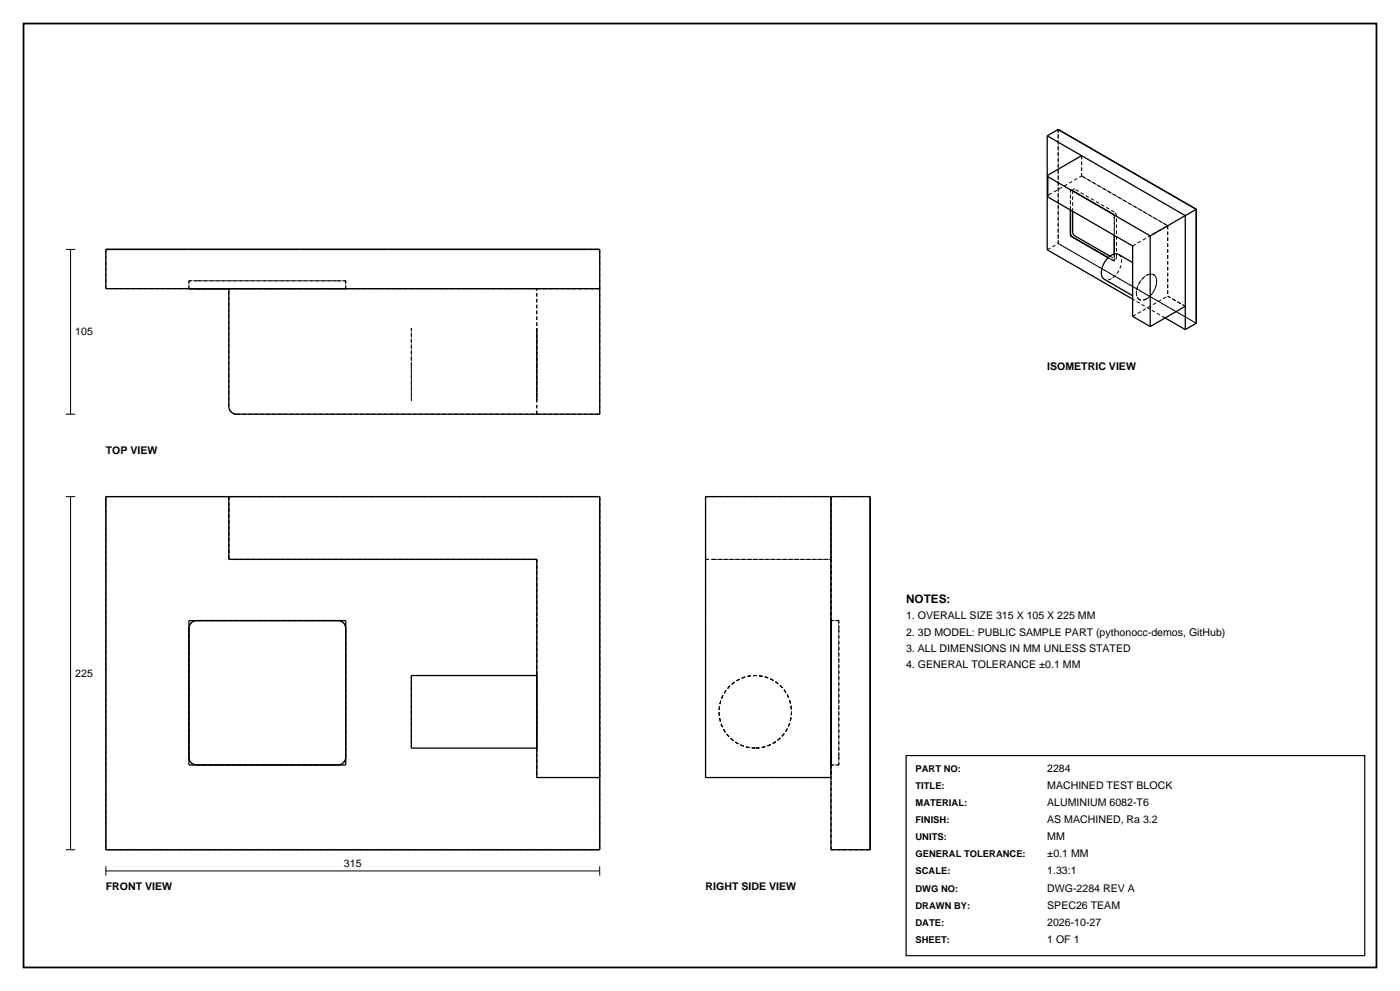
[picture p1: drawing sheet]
<svg xmlns="http://www.w3.org/2000/svg" width="420mm" height="297mm" viewBox="0 0 420 297" stroke-linecap="round" stroke-linejoin="round" font-family="sans-serif">
<path d="M7.1 7.1h405.8v282.8h-405.8z" fill="none" stroke="#000" stroke-width=".53"/>
<g fill="none" stroke="#000" stroke-width=".3" stroke-dasharray="1.1 .7" stroke-linecap="butt">
<path d="M317.5 38.8v34.2M314.3 58.8l.3-.4M314.6 58.4l9.9-5.7M321.1 57.5l.2-.4M321.1 56.7l13.2 7.6M321.3 57.1h.5M321.8 57.1l11.8 6.8M321.8 57.1v6.2M322 56.7l-.2 .4M322.5 56.7h-.5M324.5 46.7v6M324.5 52.7l25.8 14.9"/>
<path d="M31.7 74.8h148.2M179.9 74.8h-148.2M314.2 74.9l3.3-1.9M317.5 73v-34.2M317.5 73l41.4 23.9M321.1 62.9v-5.4M321.1 62.9v-6.2M333 76.8l1.3 .7M333.6 77.9l-1.1-.7M333.6 63.9l.5 .5 .2 .7M334.1 77.9h-.5M334.3 65.1v5.4"/>
<path d="M334.3 76.1v1.4M334.3 77.5l-.2 .4M334.3 63.6l-11.8-6.9M334.3 77.5l.4 .1M334.3 64.3v6.2M334.3 76.1v2.2M334.3 78.3l-1.8-1.1M334.7 77.6l.2-.5M334.9 77.1v-12.4M334.9 64.7l-.2-.7-.4-.4M335.6 76.3a3.7 3.7 0 0 1 .2 4.5l-.1 .2a6.4 6.4 0 0 1-2.3 2.5M339.8 73.7l10.5-6.1"/>
<path d="M350.3 67.6v21.1M350.3 67.6l-25.8-14.9M31.7 86.5v-11.7M56.7 86.5h2.3M56.7 86.5v-2.3M56.7 84.2v2.3M56.7 84.2h2.3M59 86.5h-2.3M59 86.5h42.4M59 84.2h42.4M59 84.2h-2.3M68.7 86.5h92.3"/>
<path d="M68.7 86.5h35M101.4 86.5h-32.7M101.4 86.5h2.3M101.4 84.2h-42.4M101.4 84.2h2.3M103.7 86.5h-2.3M103.7 84.2v2.3M103.7 86.5v-2.3M103.7 84.2h-2.3M103.7 86.5h-35M123.4 98.3v10.9M161 86.5h18.9"/>
<path d="M161 98.3v10.9M161 86.5h-92.3M179.9 86.5h-148.2M179.9 86.5v-11.7M179.9 86.5h-18.9M333.4 83.5l-1.1 .4-1-.2M339.8 94.8l10.5-6.1M341.8 89.8a3.8 3.8 0 0 1-.1-4.7 4.4 4.4 0 0 1 4.2-2.9l.2 .1M344 89.6l-1.2 .4-1-.2M344 89.6a1.91 1.91 0 0 1-2.4 .1 1.91 1.91 0 0 1-.7-2.2 6.3 6.3 0 0 1 4.1-5.3 2.1 2.1 0 0 1 1.9 3 6.8 6.8 0 0 1-2.9 4.4M346.1 82.3a3.7 3.7 0 0 1 .2 4.6l-.1 .2a6.4 6.4 0 0 1-2.2 2.5M349.5 95.3l-9.7-5.6"/>
<path d="M350.3 88.7l5.3 3.1M355.6 91.8l-5.3-3.1M358.9 96.9l-41.4-23.9M123.4 109.2v10.9M161 109.2v10.9M161 109.2v10.6v-21.2v10.6M68.7 121.8v-35.3M71 124.1h90M71 124.1l-.9-.1-.8-.5-.5-.8-.1-.9M123.4 120.1v-21.8M161 124.1v-37.6M161 120.1v-21.8"/>
<path d="M161 124.1h18.9M179.9 124.1v-37.6M31.7 148.8h148.2M31.7 148.8v105.9M68.7 148.8v18.8M68.7 148.8h111.2M179.9 148.8v105.9M179.9 148.8h-148.2M211.7 148.8v18.8M214 148.8h35.3M214 148.8h-2.3M249.3 148.8v18.8"/>
<path d="M249.3 148.8h11.8M261.1 148.8v105.9M68.7 167.6h92.3M161 167.6v65.4M161 167.6h-92.3M211.7 167.6h2.3M211.7 167.6h37.6M211.7 167.6v65.4M214 167.6h35.3M249.3 167.6v65.4M56.7 188.3v38.6M59 186l-.9 .2-.7 .5-.5 .7-.2 .9"/>
<path d="M101.4 186h-42.4M103.7 188.3l-.2-.9-.5-.7-.7-.5-.9-.2M249.3 188.3v-2.3M249.3 186v2.3M249.3 188.3v38.6M249.3 186h2.3M249.3 186v43.3M251.6 188.3v38.6M251.6 186h-2.3M251.6 188.3v-2.3M251.6 186v2.3M123.4 202.5v21.7"/>
<path d="M161 202.5v21.7M56.7 226.9l.2 .9 .5 .8 .7 .5 .9 .2M59 229.3h42.4M101.4 229.3l.9-.2 .7-.5 .5-.8 .2-.9M103.7 226.9v-38.6M161 233h18.9M161 224.2v-21.7M161 224.2v-21.7v21.7M179.9 233v-84.2M179.9 233h-18.9M211.7 233h37.6M226.6 224.2a10.9 10.9 0 0 1-9.7-15.8 10.9 10.9 0 0 1 18.5-1.5 10.9 10.9 0 0 1-7.1 17.2l-1.7 .1"/>
<path d="M249.3 229.3v-2.4M249.3 226.9v-38.6M249.3 226.9v2.4M249.3 229.3h2.3M249.3 229.3v-43.3M251.6 226.9v-38.6M251.6 229.3h-2.3M251.6 226.9v2.4M251.6 229.3v-2.4M31.7 254.7v-105.9M31.7 254.7h148.2M179.9 254.7h-148.2"/>
<path d="M179.9 254.7v-105.9M249.3 254.7v-105.9M249.3 254.7h11.8M261.1 254.7v-105.9"/>
</g>
<g fill="none" stroke="#000" stroke-width=".39">
<path d="M314.2 40.7l10.3 6M314.2 40.7v34.2l25.6 14.8M314.2 40.7l3.3-1.9 41.4 23.9M314.3 52.7l.3 .4 30.5 17.6M314.3 52.7v6.1l.2 .3 25.3 14.6v21.1l5.3 3.1M324.5 46.7l-9.9 5.7-.3 .3M324.5 46.7l31.1 17.9v27.2M31.7 74.8h148.2v49.3l-109.6-.1-1.2-.8-.4-1.3v-35.4h-37zM321.1 62.9v7.1l.4 .8 11 6.4-11.4-6.5zM321.8 63.3v6.3l.3 .8 10.9 6.4M334.3 70.5v5.6M339.8 78.7l-4.2-2.4a3.8 3.8 0 0 0-4.2 2.2 4.4 4.4 0 0 0-.3 5l8.7 5.1"/>
<path d="M345.1 70.7v27.2M358.9 62.7l-13.8 8M358.9 62.7v34.2l-3.3 1.9M56.7 86.5h12M59 86.5h9.7M68.7 86.5h111.2M349.5 95.3l6.1 3.5M355.6 91.8v7M355.6 91.8l-10.5 6.1M68.7 148.8h-37v105.9h148.2v-21.7M68.7 148.8h111.2v84.2M68.7 148.8v18.8h92.3v65.4h18.9"/>
<path d="M211.7 148.8h49.4v105.9h-11.8v-21.7h-37.6zM249.3 148.8v84.2M56.7 186h47v43.3h-47zM57.4 186.7l.7-.5 .9-.2h42.4l.9 .2 .7 .4 .5 .8 .2 .9v38.6l-.2 .9-.4 .7-.8 .6-.9 .2h-42.4l-.9-.2-.7-.5-.5-.8-.2-.9v-38.6l.2-.9zM161 202.5h-37.6v21.7h37.6"/>
</g>
<path d="M19.8 74.8h2.8M21.2 74.8v49.3M19.8 124.1h2.8M19.8 148.8h2.8M21.2 148.8v105.9M19.8 254.7h2.8M31.7 259.6v2.8M179.9 259.6v2.8M31.7 261h148.2" fill="none" stroke="#000" stroke-width=".3"/>
<path d="M271.8 226.4h137.6v60h-137.6z" fill="none" stroke="#000" stroke-width=".35"/>
<text font-size="3.5" x="271.8" y="180.6">NOTES:</text>
<g font-size="3.2">
<text x="22.6" y="100.5">105</text>
<text x="314.2" y="110.8">ISOMETRIC VIEW</text>
<text x="31.7" y="136.1">TOP VIEW</text>
<text x="271.8" y="185.5">1. OVERALL SIZE 315 X 105 X 225 MM</text>
<text x="271.8" y="190.5">2. 3D MODEL: PUBLIC SAMPLE PART (pythonocc-demos, GitHub)</text>
<text x="271.8" y="195.4">3. ALL DIMENSIONS IN MM UNLESS STATED</text>
<text x="22.6" y="202.8">225</text>
<text x="271.8" y="200.3">4. GENERAL TOLERANCE ±0.1 MM</text>
<text x="314.2" y="231.4">2284</text>
<text x="314.2" y="236.5">MACHINED TEST BLOCK</text>
<text x="314.2" y="241.6">ALUMINIUM 6082-T6</text>
<text x="314.2" y="246.7">AS MACHINED, Ra 3.2</text>
<text x="314.2" y="251.8">MM</text>
<text x="314.2" y="257">±0.1 MM</text>
<text x="103.2" y="260">315</text>
<text x="314.2" y="262.1">1.33:1</text>
<text x="31.7" y="266.7">FRONT VIEW</text>
<text x="211.7" y="266.7">RIGHT SIDE VIEW</text>
<text x="314.2" y="267.2">DWG-2284 REV A</text>
<text x="314.2" y="272.3">SPEC26 TEAM</text>
<text x="314.2" y="277.4">2026-10-27</text>
<text x="314.2" y="282.5">1 OF 1</text>
</g>
<g font-size="2.8">
<text x="274.7" y="231.4">PART NO:</text>
<text x="274.7" y="236.5">TITLE:</text>
<text x="274.7" y="241.6">MATERIAL:</text>
<text x="274.7" y="246.7">FINISH:</text>
<text x="274.7" y="251.8">UNITS:</text>
<text x="274.7" y="257">GENERAL TOLERANCE:</text>
<text x="274.7" y="262.1">SCALE:</text>
<text x="274.7" y="267.2">DWG NO:</text>
<text x="274.7" y="272.3">DRAWN BY:</text>
<text x="274.7" y="277.4">DATE:</text>
<text x="274.7" y="282.5">SHEET:</text>
</g>
</svg>
